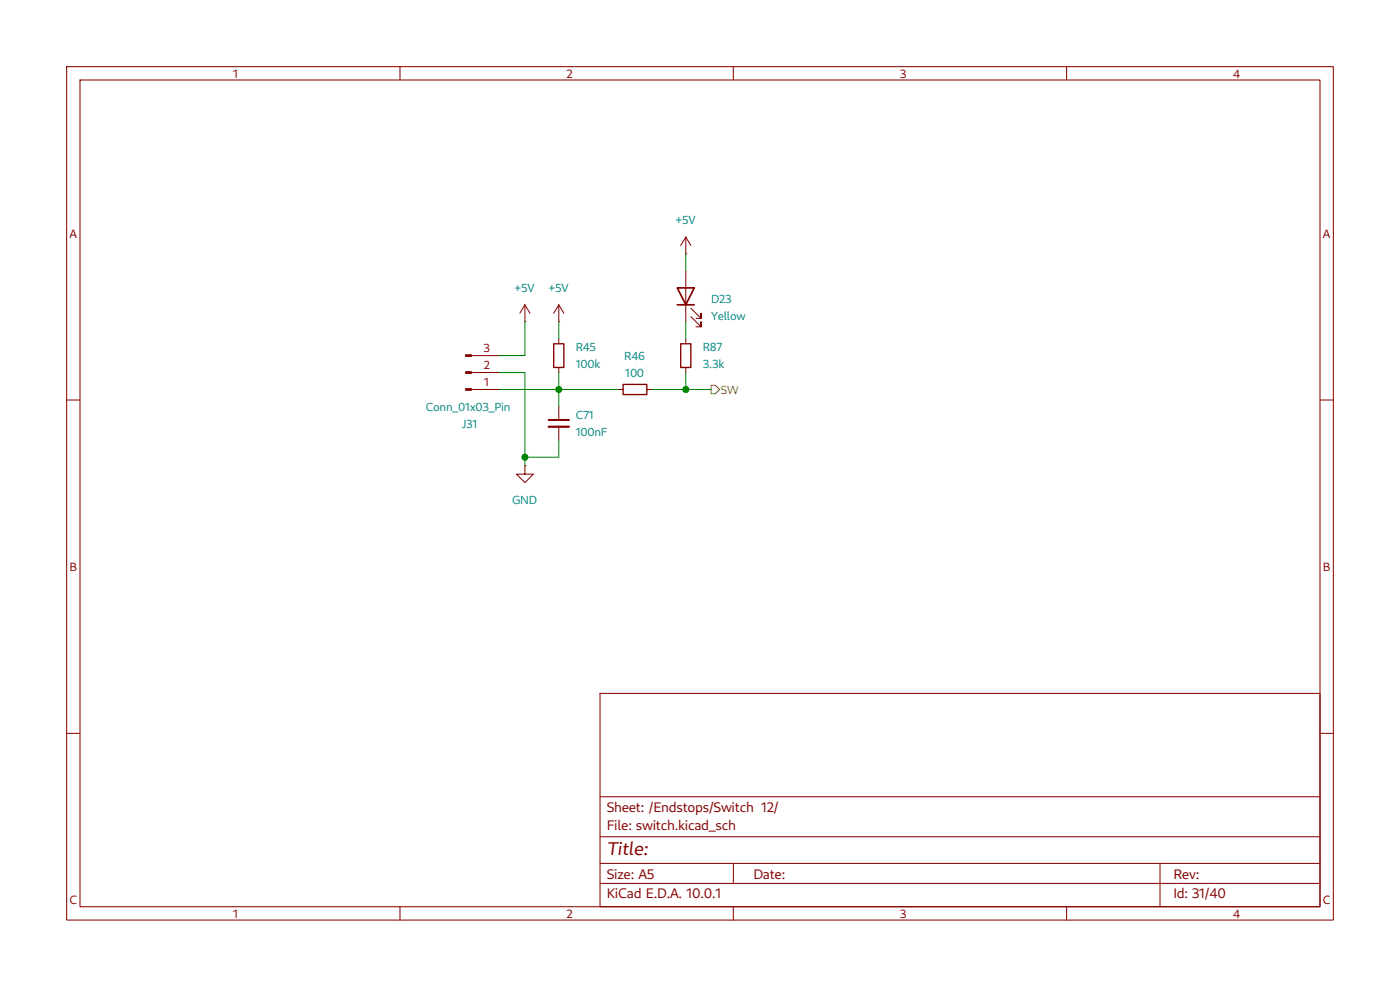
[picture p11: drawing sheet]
<svg xmlns="http://www.w3.org/2000/svg" width="297mm" height="210mm" viewBox="0 0 297 210" stroke-linecap="round" stroke-linejoin="round" font-family="sans-serif">
<g fill="none" stroke="#840000" stroke-width=".22">
<path d="M14.1 14.1h268.8v181.1h-268.8zM17 17h263v175.3h-263zM84.9 14.1v2.9M155.6 14.1v2.9M226.3 14.1v2.9M145.5 53.9h.1M145.5 50.3v3.6M145.5 57.5v10.8M145.5 50.3l-1.1 1.8M145.5 50.3l1.1 1.8M100 79h6M100 75.4h6"/>
<path d="M111.4 68.3h.1M111.4 64.7l-1.1 1.8M111.4 64.7l1 1.8M111.4 64.7v3.6M118.5 68.3h.1M118.5 64.7v3.6M118.5 71.8v1.1M118.5 78v1M118.5 64.7l-1 1.8M118.5 64.7l1.1 1.8M145.5 71.8v1.1M145.5 78v1"/>
<path d="M146.6 67.2l2.1 2.1v-1v1h-1.1M146.6 65.4l2.1 2.1v-1v1h-1.1M14.1 84.9h2.9M100 82.6h6M111.4 98.8v1.8h1.8l-1.8 1.8-1.8-1.8h1.8M111.4 98.8h.1M118.5 86.2v2.9M118.5 90.5v2.9M131.1 82.6h1.1M137.2 82.6h1.1M280 84.9h2.9M14.1 155.6h2.9"/>
<path d="M127.3 147.1h152.7v45.2h-152.7zM280 155.6h2.9M127.3 177.5h152.7M127.3 169h152.7M84.9 192.3v2.9M127.3 187.4h152.7M127.3 183.2h152.7M155.6 192.3v2.9M155.6 183.2v4.2M226.3 192.3v2.9M246.1 183.2v9.1"/>
</g>
<path d="M143.7 61.1h3.6l-1.8 3.6zM143.7 64.7h3.6" fill="none" stroke="#840000" stroke-width=".36"/>
<path d="M117.5 72.9h2.1v5.1h-2.1zM144.4 72.9h2.2v5.1h-2.2zM132.2 81.5h5v2.2h-5z" fill="none" stroke="#840000" stroke-width=".29"/>
<path d="M116.4 89.1h4.3" fill="none" stroke="#840000" stroke-width=".43"/>
<path d="M116.4 90.5h4.3" fill="none" stroke="#840000" stroke-width=".47"/>
<g fill="#840000" stroke="#840000" stroke-width=".22">
<path d="M98.8 82.4h1.2v.4h-1.2z"/>
<path d="M98.8 78.8h1.2v.4h-1.2z"/>
<path d="M98.8 75.3h1.2v.3h-1.2z"/>
</g>
<path d="M150.9 81.7h.9l.9 .9-.9 .9h-.9z" fill="none" stroke="#848400" stroke-width=".22"/>
<path d="M145.5 53.9v3.6M106 79h5.4v19.8M111.4 68.3v7.1h-5.4M118.5 68.3v3.5M118.5 79v7.2M145.5 68.3v3.5M145.5 79v3.6M106 82.6h25.1M118.5 93.4v3.6h-7.1M138.3 82.6h12.6" fill="none" stroke="#008400" stroke-width=".22"/>
<g fill="#008400" stroke="#008400" stroke-width=".21">
<circle cx="118.5" cy="82.6" r=".65"/>
<circle cx="111.4" cy="97" r=".65"/>
<circle cx="145.5" cy="82.6" r=".65"/>
</g>
<text font-size="4" fill="#840000" x="128.7" y="181.5">Title:</text>
<g font-size="3" fill="#840000">
<text x="128.7" y="172.2">Sheet: /Endstops/Switch 12/</text>
<text x="128.7" y="176">File: switch.kicad_sch</text>
<text x="128.7" y="190.4">KiCad E.D.A. 10.0.1</text>
<text x="128.7" y="186.5">Size: A5</text>
<text x="159.8" y="186.5">Date:</text>
<text x="248.9" y="186.5">Rev:</text>
<text x="248.9" y="190.4">Id: 31/40</text>
</g>
<g font-size="2.6" fill="#840000">
<text x="49.5" y="16.5">1</text>
<text x="120.2" y="16.5">2</text>
<text x="190.9" y="16.5">3</text>
<text x="261.6" y="16.5">4</text>
<text x="14.8" y="50.4">A</text>
<text x="280.6" y="50.4">A</text>
<text x="14.7" y="121.1">B</text>
<text x="280.6" y="121.1">B</text>
<text x="14.7" y="191.8">C</text>
<text x="280.6" y="191.8">C</text>
<text x="49.5" y="194.7">1</text>
<text x="120.2" y="194.7">2</text>
<text x="190.9" y="194.7">3</text>
<text x="261.6" y="194.7">4</text>
</g>
<g font-size="2.5" fill="#008484">
<text x="143.3" y="47.6">+5V</text>
<text x="109.2" y="62">+5V</text>
<text x="116.4" y="62">+5V</text>
<text x="150.9" y="64.2">D23</text>
<text x="150.9" y="67.8">Yellow</text>
<text x="122.1" y="74.5">R45</text>
<text x="132.4" y="76.3">R46</text>
<text x="149.1" y="74.5">R87</text>
<text x="122.1" y="78.1">100k</text>
<text x="132.6" y="79.9">100</text>
<text x="149.1" y="78.1">3.3k</text>
<text x="90.3" y="87.1">Conn_01x03_Pin</text>
<text x="122.1" y="88.9">C71</text>
<text x="97.9" y="90.7">J31</text>
<text x="122.1" y="92.5">100nF</text>
<text x="108.6" y="106.9">GND</text>
</g>
<g font-size="2.5" fill="#840000">
<text x="102.6" y="74.8">3</text>
<text x="102.6" y="78.4">2</text>
<text x="102.7" y="82">1</text>
</g>
<text font-size="2.5" fill="#848400" x="152.9" y="83.5">SW</text>
</svg>
